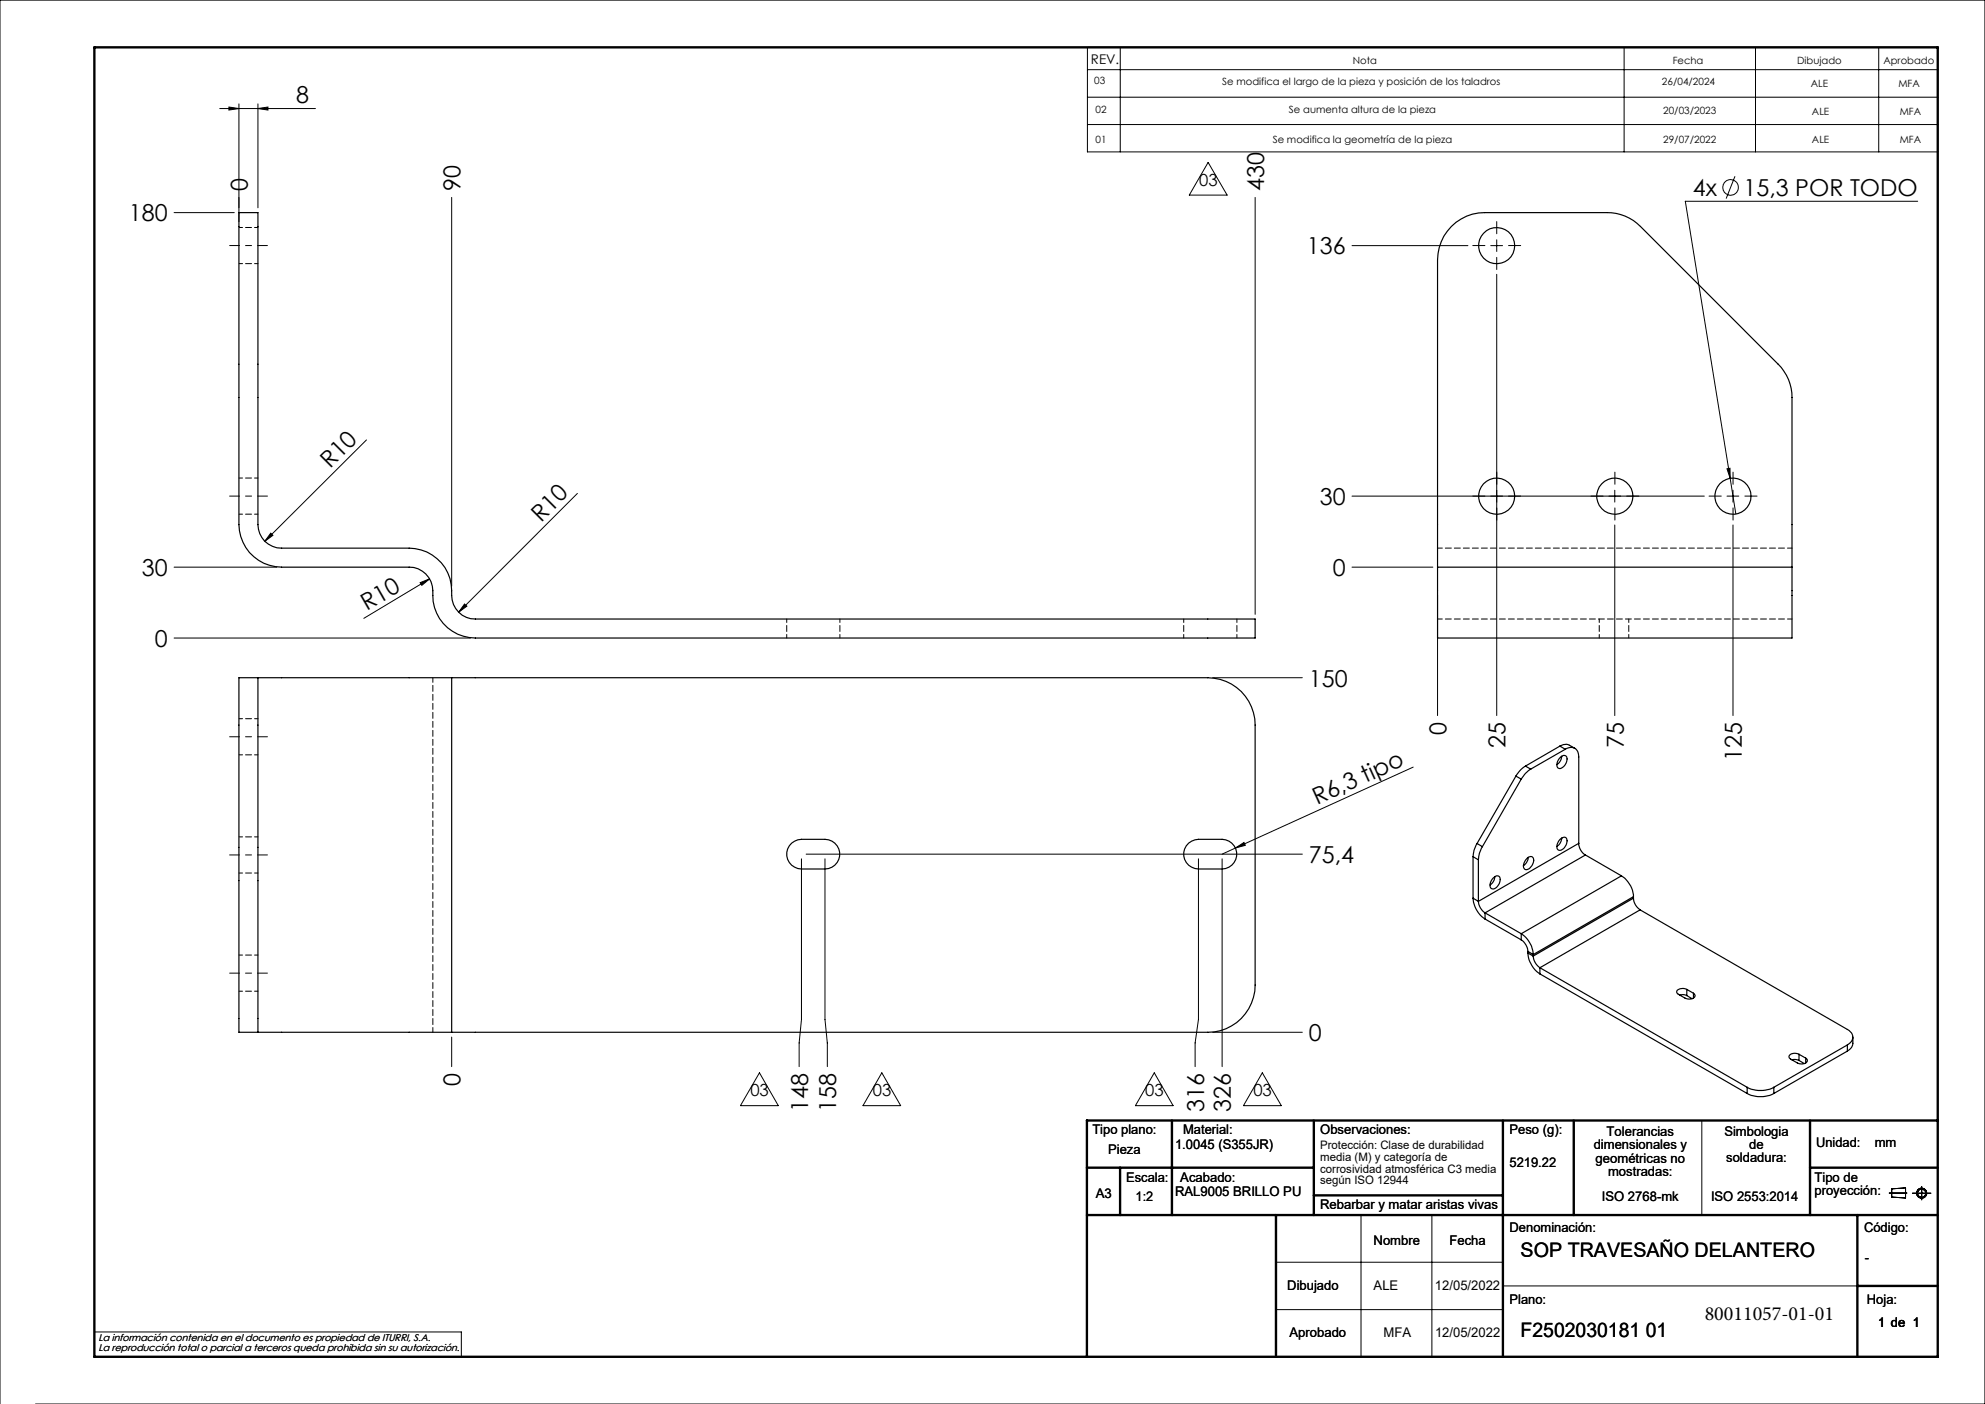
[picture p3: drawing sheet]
<svg xmlns="http://www.w3.org/2000/svg" width="420mm" height="297mm" viewBox="0 0 420 297" stroke-linecap="round" stroke-linejoin="round" font-family="sans-serif">
<g fill="none" stroke="#000" stroke-width=".21">
<path d="M230.1 10h179.9v22.1h-179.9zM230.1 14.7h179.9M237 10v22.1M343.6 10v22.1M371.4 10v22.1M397.5 10v22.1M46.5 23h20.2M48.4 22.6l2.2 .4-2.2 .3zM50.6 22v24.9M54.6 23l2.1-.4v.7zM54.6 22v22M230.1 20.6h179.9"/>
<path d="M230.1 26.3h179.9M255.6 34.4l4 6.9h-8zM367.1 37.3l-1.9 4.7M36.8 45h12.8M95.6 41.8v82.2M265.6 41.8v88.2M286.1 52h24.5M315.4 52h2.5M316.7 50.7v2.5M316.7 58v93.4M405.8 42.6h-49.2l9.5 58.6M77.5 93.1l-21.5 21.4"/>
<path d="M365.4 99.2l.6-.1 .1 2.1zM36.8 120h21.8M57.3 112.8l.4 .4-1.7 1.3zM122.2 104.4l-25.2 25.1M286.1 104.9h74.5M286.1 120h17.1M341.7 103.7v2.5M341.7 111.1v40.3M365.4 104.9h2.5M366.1 101.2l1.2 7.5M366.7 111.1v40.3M366.7 103.7v2.5"/>
<path d="M36.8 135h62.8M88.9 123.3l2-.9-1.6 1.4zM90.9 122.4l-13.9 8.4M98.3 127.8l.5 .4-1.8 1.3zM304.2 126v25.4M256.6 143.4h19M261.4 179.4l1.8-1.2 .3 .6zM261.4 179.4l-2.8 1.3M299 162.3l-37.6 17.1M169.6 181.7v33.9l-.5 5v5M170.6 180.7h105M174.6 181.7v33.9l.4 5v5"/>
<path d="M253.6 181.7v33.9l-.7 5v5M258.6 181.7v43.9M95.6 219.4v6.2M256.6 218.4h19M160.7 226.9l4 7h-8zM186.6 226.9l4 7h-8zM244.2 226.9l4 7h-8zM267.1 226.9l4 7h-8zM360.1 237v20M288 257v30M303 257v30M399.7 252.4h3.8"/>
<path d="M400.3 251.5l2.9-.2v2.1l-2.9-.2zM404.6 252.4h4M406.6 251v2.8M270 267h48M270 277h48M318 272h75M0 297v-297h420v297h-412.5M20 281.8h77.6v5.2"/>
<circle cx="366.2" cy="39.6" r="1.65"/>
<circle cx="406.6" cy="252.4" r=".86"/>
<circle cx="406.6" cy="252.4" r="1.07"/>
</g>
<g fill="none" stroke="#000" stroke-width=".5">
<path d="M20 10h390v277h-390zM248 237v20M278 237v20M318 237v50M333 237v20M383 237v20M410 237h-180v50M230 257h180M230 247h48M237 247v10M270 257v30M278 252.9h40"/>
<path d="M383 247h27M393 257v30M393 272h17"/>
</g>
<path d="M48.6 51.9h8M48.6 104.9h8M48.6 155.9h8M48.6 180.9h8M48.6 205.9h8" fill="none" stroke="#000" stroke-width=".21" stroke-dasharray="15.2 1.3 1.3 1.3" stroke-dashoffset="13.1"/>
<g fill="none" stroke="#000" stroke-width=".21" stroke-dasharray="15.2 1.3 1.3 1.3">
<path d="M314.2 51.9h-2.6M316.7 49.4v-2.5M316.7 54.4v2.6M319.2 51.9h2.6M314.2 104.9h-2.6M316.7 102.4v-2.5M316.7 107.4v2.6M319.2 104.9h2.6M339.2 104.9h-2.6M341.7 102.4v-2.5M341.7 107.4v2.6M344.2 104.9h2.6"/>
<path d="M364.2 104.9h-2.6M366.7 102.4v-2.5M366.7 107.4v2.6M369.2 104.9h2.6"/>
</g>
<g fill="#000">
<path d="M57.3 112.8l.4 .4-1.7 1.3zM88.9 123.3l2-.9-1.6 1.4zM98.3 127.8l.5 .4-1.8 1.3zM261.4 179.4l1.8-1.2 .3 .6z"/>
<path d="M48.4 22.6l2.2 .4-2.2 .3zM54.6 23l2.1-.4v.7zM365.4 99.2l.7 2-.1-2.1z"/>
</g>
<g fill="none" stroke="#000" stroke-width=".25">
<path d="M50.6 45h4v66a4.9 4.9 0 0 0 5 5h27a9.1 9.1 0 0 1 9 10 5 5 0 0 0 5 4.9h165v4.1h-165a9.1 9.1 0 0 1-9-10 5 5 0 0 0-5-5h-27a9.1 9.1 0 0 1-9-9zM304.2 120v-65a10 10 0 0 1 10-10h25.8a9.8 9.8 0 0 1 7.1 2.9l29.1 29.1a9.8 9.8 0 0 1 3 7.1v35.9M304.2 120v15h75v-15M304.2 120h75M54.6 143.4v75M54.6 143.4h-4v75h4M54.6 143.4h41M95.6 143.4h160a10 10 0 0 1 10 10v55a10 10 0 0 1-10 10h-160M95.6 143.4v75M330.1 157.8l1.1-.3a2.54 2.54 0 0 1 2 .8M330.1 157.8l1.1 .7M330.1 157.8l-7.3 4.3"/>
<path d="M330.4 160a2.33 2.33 0 0 1-1 1.7M331.2 158.5a1.74 1.74 0 0 1 2-.2 1.74 1.74 0 0 1 .8 1.8v18.3M331.2 158.5l-7.3 4.2M167.5 178.4l1.3-.7 .8-.2h5a3.1 3.1 0 0 1 3.1 3.2 3.1 3.1 0 0 1-3.1 3.1h-5a3.1 3.1 0 0 1-2.9-2 3.1 3.1 0 0 1 .8-3.4zM251.5 178.4l1.3-.7 .8-.2h5a3.1 3.1 0 0 1 3.1 3.2 3.1 3.1 0 0 1-3.1 3.1h-5a3.1 3.1 0 0 1-2.9-2 3.1 3.1 0 0 1 .8-3.4zM312.5 178.4a5.5 5.5 0 0 0-.8 2.8M312.5 178.4l1.2 .7M313.7 179.1a5.5 5.5 0 0 0-.9 2.8M320.7 164.2l1.2 .6M320.7 164.2l-8.2 14.2M321.9 164.8l-8.2 14.3M322.8 162.1a5.8 5.8 0 0 0-2.1 2.1"/>
<path d="M322.8 162.1l1.1 .6M323.9 162.7a5.8 5.8 0 0 0-2 2.1M330.1 177.5l.2-.1a.73 .73 0 0 1 1-.2 .73 .73 0 0 1 .2 .9 1.68 1.68 0 0 1-1.8 1.7 1.65 1.65 0 0 1 .4-2.3zM330.1 160.3a.83 .83 0 0 1 1.2-.4 .83 .83 0 0 1 .2 1.2 1.78 1.78 0 0 1-1.6 1.5 1.14 1.14 0 0 1-.2-1.8zM330.4 177.3a2.32 2.32 0 0 1-1 1.8M334 178.4a2.97 2.97 0 0 0 1.5 2.5M334 178.4l-21.2 12.3M311.7 190a5.7 5.7 0 0 0 2.5 4.4M311.7 181.2l1.1 .7M311.7 190l1.1 .7M311.7 181.2v8.8M312.8 190.7a3.2 3.2 0 0 0 1.4 2.4"/>
<path d="M312.8 181.9v8.8M314.2 194.4l7.7 4.4M314.2 193.1v1.3M314.2 193.1l7.7 4.4M315.9 185.7a.83 .83 0 0 1 1.3-.3 .83 .83 0 0 1 .1 1.2 1.55 1.55 0 0 1-1.7 1.4 1.61 1.61 0 0 1 .3-2.3zM316.3 185.5a2.33 2.33 0 0 1-1 1.7M321.9 197.5a5.7 5.7 0 0 1 2.5 4.4M321.9 198.8a3.2 3.2 0 0 1 1.4 2.5M321.9 197.5v1.3M323 181.6a.83 .83 0 0 1 1.2-.3 .83 .83 0 0 1 .2 1.2 1.66 1.66 0 0 1-1.7 1.4 1.56 1.56 0 0 1 .3-2.3zM323.4 181.4a2.48 2.48 0 0 1-1.1 1.8M335.5 180.9l-21.3 12.2"/>
<path d="M335.5 180.9l7.6 4.4M343.1 185.3a5.7 5.7 0 0 1 2.5 4.4M343.1 185.3l-21.2 12.2M345.6 190a3.2 3.2 0 0 0 1.4 2.5M345.6 189.7l-21.2 12.2M345.6 190l-21.2 12.2M345.6 189.7v.3M347 192.5l43.9 25.3a1.74 1.74 0 0 1 1.1 1.6 1.74 1.74 0 0 1-1.1 1.6M347 192.5l-21.2 12.2M54.6 218.4h41M323.3 201.6a5.8 5.8 0 0 0 2.5 4.4M323.3 201.3l1.1 .6"/>
<path d="M323.3 201.6l1.1 .6M323.3 201.3v.3M324.4 202.2a3.2 3.2 0 0 0 1.4 2.5M324.4 201.9v.3M325.8 204.7l43.9 25.3M325.8 204.7v1.3M325.8 206l43.9 25.3M355.4 210.5l.7-.1 .8 .2M356.9 209.3a1.47 1.47 0 0 0-2.1 .6l.3 .4 1.4 .8a1.49 1.49 0 0 0 2.2-.5l-.4-.5M356.9 209.3l1.4 .8M356.9 209.3v1.3M356.9 210.6l1.1 .7"/>
<path d="M358.3 210.1v1M392 219.4a2.9 2.9 0 0 1-.2 2.2l-.9 .8M369.7 230a6.3 6.3 0 0 0 5.6 0M369.7 231.3a6.3 6.3 0 0 0 5.6 0M369.7 230v1.3M375.3 230v1.3M379.2 224.2l.6-.1 .8 .2M380.6 223a1.42 1.42 0 0 0-2.1 .6l.4 .4 1.4 .9a1.42 1.42 0 0 0 2.1-.6l-.3-.5M380.6 223l1.5 .8M380.6 223v1.3M380.6 224.3l1.2 .7M382.1 223.8v1.1"/>
<path d="M390.9 221l-15.6 9M390.9 221v1.4M390.9 222.4l-15.6 8.9"/>
<circle cx="316.7" cy="52" r="3.8"/>
<circle cx="316.7" cy="105" r="3.8"/>
<circle cx="341.7" cy="105" r="3.8"/>
<circle cx="366.7" cy="105" r="3.8"/>
</g>
<g fill="none" stroke="#000" stroke-width=".21" stroke-dasharray="1.3 .6" stroke-dashoffset=".5">
<path d="M50.6 55.8h4M54.6 48.1h-4M50.6 108.8h4M54.6 101.1h-4M166.5 130.9v4M177.7 134.9v-4M250.5 130.9v4M261.7 134.9v-4M338.4 134.9v-4M344.6 134.9v-4M50.6 159.7h4M54.6 152h-4"/>
<path d="M54.6 177h-4M50.6 184.7h4M50.6 209.7h4M54.6 202h-4"/>
</g>
<path d="M379.2 115.9h-75M379.2 130.9h-75M91.6 143.4v75" fill="none" stroke="#000" stroke-width=".21" stroke-dasharray="1.3 .6" stroke-dashoffset=".3"/>
<g font-size="4.9">
<text x="62.7" y="21.9">8</text>
<text x="52.5" y="40.4" transform="rotate(-90 52.5 40.4)">0</text>
<text x="97.5" y="40.4" transform="rotate(-90 97.5 40.4)">90</text>
<text x="267.5" y="40.4" transform="rotate(-90 267.5 40.4)">430</text>
<text x="358.2" y="41.5">4x</text>
<text x="368.9" y="41.5">15,3 POR TODO</text>
<text x="27.3" y="46.8">180</text>
<text x="276.5" y="53.8">136</text>
<text x="69.8" y="99.2" transform="rotate(-45 69.8 99.2)">R10</text>
<text x="279.3" y="106.8">30</text>
<text x="114.5" y="110.6" transform="rotate(-45 114.5 110.6)">R10</text>
<text x="30" y="121.8">30</text>
<text x="282" y="121.8">0</text>
<text x="77.7" y="129.2" transform="rotate(-30 77.7 129.2)">R10</text>
<text x="32.8" y="136.8">0</text>
<text x="277" y="145.2">150</text>
<text x="306.1" y="155.4" transform="rotate(-90 306.1 155.4)">0</text>
<text x="318.6" y="158.2" transform="rotate(-90 318.6 158.2)">25</text>
<text x="343.6" y="158.2" transform="rotate(-90 343.6 158.2)">75</text>
<text x="368.6" y="160.9" transform="rotate(-90 368.6 160.9)">125</text>
<text x="278.7" y="170.3" transform="rotate(-24 278.7 170.3)">R6,3 tipo</text>
<text x="277" y="182.5">75,4</text>
<text x="277" y="220.2">0</text>
<text x="97.5" y="229.7" transform="rotate(-90 97.5 229.7)">0</text>
<text x="171" y="235.2" transform="rotate(-90 171 235.2)">148</text>
<text x="176.9" y="235.2" transform="rotate(-90 176.9 235.2)">158</text>
<text x="254.8" y="235.2" transform="rotate(-90 254.8 235.2)">316</text>
<text x="260.5" y="235.2" transform="rotate(-90 260.5 235.2)">326</text>
</g>
<g font-size="4.2">
<text x="321.7" y="265.9">SOP TRAVESAÑO DELANTERO</text>
<text x="360.7" y="279.1">80011057-01-01</text>
<text x="321.7" y="282.8">F2502030181 01</text>
</g>
<g font-size="3.5">
<text x="253.7" y="39.3">03</text>
<text x="158.8" y="231.9">03</text>
<text x="184.7" y="231.9">03</text>
<text x="242.3" y="231.9">03</text>
<text x="265.2" y="231.9">03</text>
</g>
<g font-size="2.8">
<text x="230.8" y="13.6">REV.</text>
<text x="231.1" y="239.9">Tipo plano:</text>
<text x="250.3" y="239.9">Material:</text>
<text x="279.3" y="239.9">Observaciones:</text>
<text x="319.4" y="239.9">Peso (g):</text>
<text x="234.5" y="244.1">Pieza</text>
<text x="248.6" y="243">1.0045 (S355JR)</text>
<text x="337.2" y="243.1">dimensionales y</text>
<text x="337.6" y="246">geométricas no</text>
<text x="339.9" y="240.3">Tolerancias</text>
<text x="364.9" y="240.2">Simbologia</text>
<text x="365.3" y="245.9">soldadura:</text>
<text x="370.1" y="243">de</text>
<text x="384.2" y="242.7">Unidad:</text>
<text x="396.7" y="242.7">mm</text>
<text x="238.3" y="250">Escala:</text>
<text x="249.7" y="250">Acabado:</text>
<text x="319.4" y="246.9">5219.22</text>
<text x="340.2" y="248.8">mostradas:</text>
<text x="383.9" y="250">Tipo de</text>
<text x="231.9" y="253.4">A3</text>
<text x="240.3" y="254">1:2</text>
<text x="248.6" y="252.9">RAL9005 BRILLO PU</text>
<text x="279.3" y="255.7">Rebarbar y matar aristas vivas</text>
<text x="338.9" y="254">ISO 2768-mk</text>
<text x="362" y="254">ISO 2553:2014</text>
<text x="383.9" y="252.8">proyección:</text>
<text x="290.6" y="263.3">Nombre</text>
<text x="306.7" y="263.3">Fecha</text>
<text x="319.4" y="260.6">Denominación:</text>
<text x="394.4" y="260.6">Código:</text>
<text x="394.6" y="266.9">-</text>
<text x="272.4" y="273">Dibujado</text>
<text x="290.6" y="273">ALE</text>
<text x="303.6" y="273">12/05/2022</text>
<text x="319.4" y="275.8">Plano:</text>
<text x="395" y="275.8">Hoja:</text>
<text x="397.4" y="280.6">1 de 1</text>
<text x="272.8" y="282.8">Aprobado</text>
<text x="292.7" y="282.8">MFA</text>
<text x="303.6" y="282.8">12/05/2022</text>
</g>
<g font-size="2.5">
<text x="279.3" y="243.1">Protección: Clase de durabilidad</text>
<text x="279.3" y="245.6">media (M) y categoría de</text>
<text x="279.3" y="248">corrosividad atmosférica C3 media</text>
<text x="279.3" y="250.5">según ISO 12944</text>
</g>
<g font-size="2.1">
<text x="231.5" y="17.8">03</text>
<text x="258.6" y="18">Se modifica el largo de la pieza y posición de los taladros</text>
<text x="286.2" y="13.6">Nota</text>
<text x="353.9" y="13.6">Fecha</text>
<text x="380.3" y="13.6">Dibujado</text>
<text x="398.5" y="13.6">Aprobado</text>
<text x="231.8" y="23.9">02</text>
<text x="272.7" y="24">Se aumenta altura de la pieza</text>
<text x="351.7" y="18">26/04/2024</text>
<text x="383.1" y="18.3">ALE</text>
<text x="401.7" y="18.3">MFA</text>
<text x="351.9" y="24.1">20/03/2023</text>
<text x="383.4" y="24.4">ALE</text>
<text x="401.9" y="24.4">MFA</text>
<text x="231.8" y="30.2">01</text>
<text x="269.3" y="30.2">Se modifica la geometría de la pieza</text>
<text x="351.9" y="30.3">29/07/2022</text>
<text x="383.4" y="30.3">ALE</text>
<text x="401.9" y="30.3">MFA</text>
<text x="20.8" y="283.7">La información contenida en el documento es propiedad de ITURRI, S.A.</text>
<text x="20.8" y="285.7">La reproducción total o parcial a terceros queda prohibida sin su autorización.</text>
</g>
</svg>
